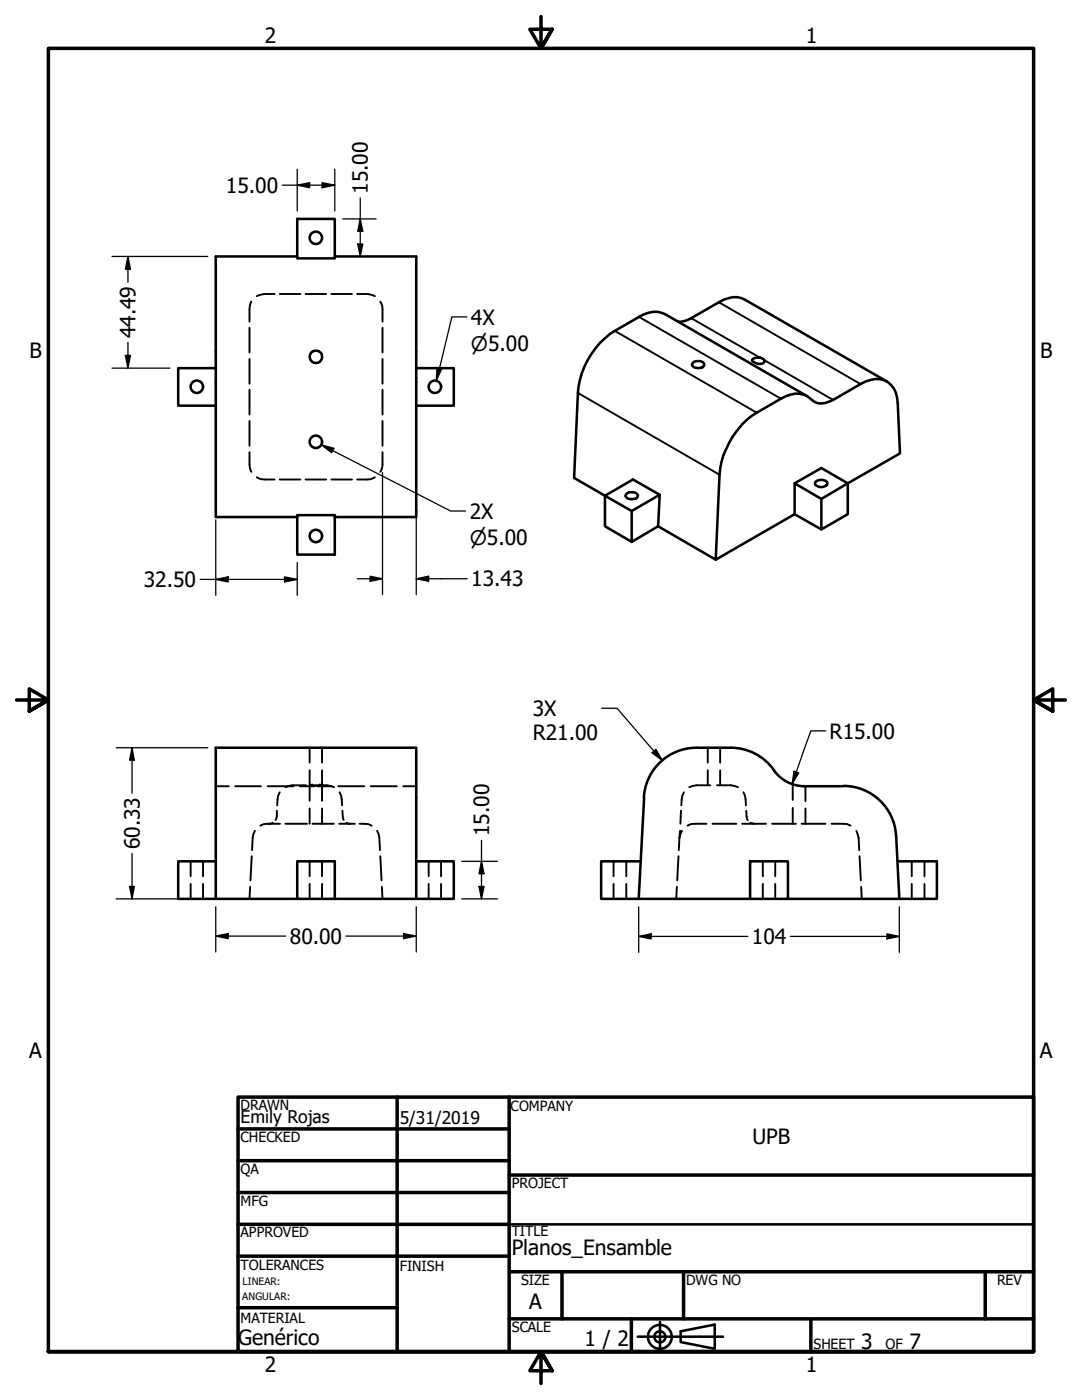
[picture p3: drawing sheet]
<svg xmlns="http://www.w3.org/2000/svg" width="216mm" height="279mm" viewBox="0 0 216 279" stroke-linecap="round" stroke-linejoin="round" font-family="sans-serif">
<!-- layer: Hidden (ANSI) -->
<g fill="none" stroke="#000" stroke-width=".38">
<path d="M54.8 58.7a5.7 5.7 0 0 0-3.6 .4M55.8 58.7h4.1M61 58.7h4.1M66.1 58.7h4.1M71.2 58.7a5.7 5.7 0 0 1 3.6 .4M49.8 65.4v5M49.8 71.6v5M49.8 77.8v4.9M50.2 60.2a5.9 5.9 0 0 0-.4 4M75.9 60.2l.4 .8v3.2M76.3 65.4v5M76.3 71.6v5"/>
<path d="M76.3 77.8v4.9M49.8 90.2a5.8 5.8 0 0 0 .4 4M49.8 84v5M51.2 95.2l.9 .4 2.7 .1M55.8 95.7h4.1M61 95.7h4.1M66.1 95.7h4.1M74.8 95.2l-.8 .4-2.8 .1M76.3 90.2v3.1l-.4 .9M76.3 84v5M43.1 156.9h2.6M46.9 156.9h5.2"/>
<path d="M53.4 156.9h5.1M55.8 158.1l-.3 .7-.2 1.9M59.8 156.9h3.1M61.1 156.7h-2.7l-1.4 .4M61.8 149.2v3M61.8 153.7v3M61.8 156.8v3M62.4 156.6l-.6 .2 .6 .1M62.5 156.7h2.7l1.5 .4M63.2 156.9h3M63.7 156.6l.6 .1v.1l-.7 .1M64.3 149.2v3"/>
<path d="M64.3 153.7v3M64.3 156.8v3M67.5 156.9h5.2M67.8 158.1l.3 .7 .2 1.9M74 156.9h5.2M80.5 156.9h2.6M136.5 158.1l-.4 .7-.1 1.9M141.2 149.2v3M141.2 153.7v3M141.7 156.7h-2.7l-1.5 .4M143.1 156.7h2.7l1.5 .4M143.7 149.2v3"/>
<path d="M143.7 153.7v3M148.3 158.1l.4 .7 .1 1.9M158.2 156.5v3.1M160.7 156.9v3M38 171.9v3M38 176.4v3M40.5 171.9v3M40.5 176.4v3M49.9 177l-.1 2.4M50.2 170.9l-.2 4.8M50.9 165.8l-.5 1.4-.1 2.5M53.5 164.4l-.9 .1-.7 .3"/>
<path d="M53.6 164.4h2.3M54.4 164.2l-.7 .2M55.2 161.8v1.1l-.2 .7M57 164.4h4.3M61.8 161.4v3M61.8 171.9v3M61.8 176.4v3M62.4 164.4h4.2M64.3 161.4v3M64.3 171.9v3M64.3 176.4v3M67.7 164.4h3.1"/>
<path d="M68.3 161.8l.3 1.8M69.2 164.2l.6 .2M71.8 164.4l1.7 .1 .7 .3M75.2 165.8l.5 1.4 .1 2.5M75.9 170.9l.2 4.8M76.2 177l.1 2.4M85.5 171.9v3M85.5 176.4v3M88 171.9v3M88 176.4v3M122.4 171.9v3M122.4 176.4v3"/>
<path d="M125 171.9v3M125 176.4v3M135.1 177l-.2 2.4M135.4 170.9l-.3 4.8M135.6 167.2l-.2 2.5M135.7 165.8l-.1 1.4M135.9 161.8l-.1 2.6M136.1 165.8l-.5 1.4M141 164.4l-3.1 .1-.7 .3M142.2 164.4h4.7M148.1 164.4h4.7M148.9 161.8a3.1 3.1 0 0 0 .3 1.9"/>
<path d="M149.7 164.2l.8 .2M152.2 171.9v3M152.2 176.4v3M154.1 164.4h4.7M154.7 171.9v3M154.7 176.4v3M158.2 161.2v3.2M160 164.4h4.7M160.7 161.4v3M165.9 164.4l3.1 .1 .7 .3M170.9 165.8l.4 1.4 .1 2.5M171.5 170.9l.3 4.8"/>
<path d="M171.8 177l.2 2.4M181.9 171.9v3M181.9 176.4v3M184.5 171.9v3M184.5 176.4v3"/>
</g>
<!-- layer: Visible (ANSI) -->
<g fill="none" stroke="#000" stroke-width=".51">
<path d="M59.3 51.2h-16.2v52h16.2M59.3 43.7h7.5v7.9h-7.5zM66.8 51.2h16.3v52h-16.3M43.1 73.5h-7.5v7.5h7.5M62.4 70.1a1.25 1.25 0 0 0-.3 1.9 1.25 1.25 0 0 0 1.9 0 1.25 1.25 0 0 0-.4-1.9M62.4 70.1a1.24 1.24 0 0 1 1.2 0M83.1 73.5h7.5v7.5h-7.5M135.3 64.2a4.5 4.5 0 0 0 2.6-.7l5.5-3.2a5 5 0 0 1 5.3-.5l28.3 16.3M138.2 72.5a1.69 1.69 0 0 1 2.3 0v.3a.97 .97 0 0 1-1.2 .7 1.1 1.1 0 0 1-1.3-.7zM150.2 71.6a1.59 1.59 0 0 1 2.4 .5 1.48 1.48 0 0 1-2.2 .2l-.3-.4zM161 79.1l-28.2-16.4a5.1 5.1 0 0 0-5.3 .5l-4.8 2.8a16.2 16.2 0 0 0-7.4 12.4l-.7 17 11.4 6.6M124.9 98.7a1.58 1.58 0 0 1 2.4 .2 1.5 1.5 0 0 1-2.5 0z"/>
<path d="M131.6 98.7l-5.3-3-5.6 3.2v6.1l5.3 3.1M158.6 96.5l5.3-3.1 5.3 3.1v6.1l-5.3 3.1M162.7 96.2a1.77 1.77 0 0 1 2.3 0l.1 .3a1.21 1.21 0 0 1-1.2 .7 1.23 1.23 0 0 1-1.3-.7zM163.9 99.6l-5.3-3.1v6.1M59.3 102.8h7.5v7.9h-7.5zM126 102l5.6-3.3-.3 6.3-5.3 3.1zM158.6 102.6l5.3 3.1v-6.1l15.7-9.1-.5-10a4.5 4.5 0 0 0-3.5-4.8 6.5 6.5 0 0 0-3.9 .9l-5.5 3.2a4 4 0 0 1-3.8 .3 4.9 4.9 0 0 0-6.6-.5l-4.8 2.8a16.3 16.3 0 0 0-7.4 12.3l-.8 17-11.5-6.7M158.6 102.6l-15.8 9.1M128.5 159.2l-1.1 20.2M154.4 153.7a7.5 7.5 0 0 0 6.2 3.2M154.4 153.7a10.5 10.5 0 0 0-8.6-4.5h-6.8a10.5 10.5 0 0 0-10.5 10M160.5 156.9h7.8"/>
<path d="M168.3 156.8a10.5 10.5 0 0 1 10.5 10M43.1 171.9h-7.5v7.5h7.5M59.3 179.4h-16.2v-30.2h40v30.2h-16.3M59.3 171.9h7.5v7.5h-7.5zM83.1 171.9h7.5v7.5h-7.5M127.4 179.4h22.3M127.8 171.9h-7.8v7.5h7.4M149.7 171.9h7.5v7.5h-7.5zM178.8 166.8l.7 12.6h-22.3M179.1 171.9h7.8v7.5h-7.4"/>
<circle cx="63" cy="47.5" r="1.24"/>
<circle cx="39.3" cy="77.2" r="1.24"/>
<circle cx="86.8" cy="77.2" r="1.24"/>
<circle cx="63" cy="88.2" r="1.24"/>
<circle cx="63" cy="107" r="1.24"/>
</g>
<!-- layer: Visible Narrow (ANSI) -->
<path d="M115.3 78.4l28.3 16.3M122.7 66l28.3 16.4M127.5 63.2l28.3 16.4M137.9 63.5l13.7 7.9M143.4 60.3l28.3 16.3M152.5 71.9l13.7 7.9" fill="none" stroke="#000" stroke-width=".38"/>
<!-- layer: Border (ANSI) -->
<g fill="none" stroke="#000" stroke-width=".7">
<path d="M107.9 3.3v6.4l-2.2-3.9h4.5l-2.3 3.9 2.3-3.9M3.3 139.7h6.4l-3.9-2.2v4.4l3.9-2.2-3.9 2.2M212.6 139.7h-6.4l3.9-2.2v4.4l-3.9-2.2 3.9 2.2M47.5 218.9h158.7v50.8h-158.7zM79.2 218.9v50.8M101.6 218.9v50.8M47.5 225.3h54.1M47.5 231.6h54.1M47.5 238h54.1M101.6 234.5h104.6M47.5 244.3h54.1M47.5 250.7h54.1"/>
<path d="M101.6 253.8h104.6M112.1 253.8v9.4M136.4 253.8v9.4M196.6 253.8v9.4M9.7 269.7v-260h196.5v260h-196.5h196.5M47.5 261h31.7M101.6 263.2h104.6M110.2 273.6l-2.3-3.9 2.3 3.9h-4.5l2.2-3.9v6.4M126 263.2v6.5M161.8 263.2v6.5"/>
</g>
<!-- layer: Title (ANSI) -->
<g fill="none" stroke="#000" stroke-width=".51">
<path d="M101.6 244.3h104.6M127.3 266.8h17M131.7 263.8v5.6M135.8 265.7l6.8-1.3v4.8l-6.8-1.4z"/>
<circle cx="131.7" cy="266.8" r="2.38"/>
<circle cx="131.7" cy="266.8" r="1.11"/>
</g>
<!-- layer: Dimension (ANSI) -->
<g fill="none" stroke="#000" stroke-width=".25">
<path d="M56.3 37h10.5M59.3 37l2.5-.6v1.1zM59.3 33.8v8.3M64.3 36.4l2.5 .6-2.5 .5zM66.8 33.8v8.3M71.9 39.5v11.7M22.4 51.2h19.1M25.5 51.2l.5 2.5h-1zM25.5 51.2v5.1M68.4 43.7h6.7M71.4 48.7h1l-.5 2.5zM71.9 43.7l.5 2.5h-1z"/>
<path d="M22.4 73.5h11.5M25 70.9h1l-.5 2.6zM25.5 68.3v5.2M87.2 73.4l.9 .3-1 2.2zM93.2 63.2h-3l-3.1 12.7M64.1 88.8l2.5 .7-.4 .9zM64.1 88.8l25.8 13.2h3M76.3 94.3v24.4M83.1 93.2v25.5M39.9 115.6h19.4M43.1 115.6l2.4-.5v1zM43.1 103.8v15"/>
<path d="M56.8 115.1l2.5 .5-2.5 .5zM59.3 112.3v6.5M71.3 115.5h5M73.9 115l2.4 .5-2.4 .5zM83.1 115.5l2.4-.5v1zM83.1 115.5h10.1M23.2 149.2h18.3M26.4 149.2l.4 2.5h-1zM26.4 149.2v9.1M120.1 141.4h3l9 10.4M130.1 150.2l.8-.7 1.2 2.3zM158.4 153.9l1 .3-1.3 2.3z"/>
<path d="M164.8 145.9h-3l-3.7 10.6M23.2 179.4h18.3M25.8 176.9h1l-.4 2.5zM26.4 170.3v9.1M92.1 171.9h7.2M92.1 179.4h7.2M95.6 176.9h1l-.5 2.5zM96.1 171.9l.5 2.5h-1zM96.1 167.7v11.7M43.1 186.8l2.4-.5v1zM43.1 181v9M43.1 186.8h13.9"/>
<path d="M69 186.8h14.1M80.5 186.3l2.6 .5-2.6 .5zM83.1 181v9M127.4 186.9l2.5-.5v1zM127.4 186.9h21.8M127.4 181v9.1M157.7 186.9h21.8M177 186.4l2.5 .5-2.5 .5zM179.5 181v9.1"/>
</g>
<g fill="#000">
<path d="M59.3 37l2.5-.6v1.1z" fill-rule="evenodd"/>
<path d="M64.3 36.4l2.5 .6-2.5 .5z" fill-rule="evenodd"/>
<path d="M25.5 51.2l.5 2.5h-1z" fill-rule="evenodd"/>
<path d="M71.4 48.7h1l-.5 2.5z" fill-rule="evenodd"/>
<path d="M71.9 43.7l.5 2.5h-1z" fill-rule="evenodd"/>
<path d="M25 70.9h1l-.5 2.6z" fill-rule="evenodd"/>
<path d="M87.2 73.4l.9 .3-1 2.2z" fill-rule="evenodd"/>
<path d="M64.1 88.8l2.5 .7-.4 .9z" fill-rule="evenodd"/>
<path d="M43.1 115.6l2.4-.5v1z" fill-rule="evenodd"/>
<path d="M56.8 115.1l2.5 .5-2.5 .5z" fill-rule="evenodd"/>
<path d="M73.9 115l2.4 .5-2.4 .5z" fill-rule="evenodd"/>
<path d="M83.1 115.5l2.4-.5v1z" fill-rule="evenodd"/>
<path d="M26.4 149.2l.4 2.5h-1z" fill-rule="evenodd"/>
<path d="M130.1 150.2l.8-.7 1.2 2.3z" fill-rule="evenodd"/>
<path d="M158.4 153.9l1 .3-1.3 2.3z" fill-rule="evenodd"/>
<path d="M25.8 176.9h1l-.4 2.5z" fill-rule="evenodd"/>
<path d="M95.6 176.9h1l-.5 2.5z" fill-rule="evenodd"/>
<path d="M96.1 171.9l.5 2.5h-1z" fill-rule="evenodd"/>
<path d="M43.1 186.8l2.4-.5v1z" fill-rule="evenodd"/>
<path d="M80.5 186.3l2.6 .5-2.6 .5z" fill-rule="evenodd"/>
<path d="M127.4 186.9l2.5-.5v1z" fill-rule="evenodd"/>
<path d="M177 186.4l2.5 .5-2.5 .5z" fill-rule="evenodd"/>
</g>
<g font-size="4.2">
<text x="52.8" y="8.6">2</text>
<text x="160.8" y="8.6">1</text>
<text x="45.1" y="38.5">15.00</text>
<text x="73.4" y="38.7" transform="rotate(-90 73.4 38.7)">15.00</text>
<text x="94" y="64.8">4X</text>
<text x="5.9" y="71.4">B</text>
<text x="27.1" y="67.5" transform="rotate(-90 27.1 67.5)">44.49</text>
<text x="207.6" y="71.4">B</text>
<text x="93.7" y="103.5">2X</text>
<text x="28.7" y="117.2">32.50</text>
<text x="94" y="117">13.43</text>
<text x="106.3" y="142.9">3X</text>
<text x="106.3" y="147.6">R21.00</text>
<text x="165.5" y="147.4">R15.00</text>
<text x="97.6" y="166.9" transform="rotate(-90 97.6 166.9)">15.00</text>
<text x="27.9" y="169.5" transform="rotate(-90 27.9 169.5)">60.33</text>
<text x="57.8" y="188.3">80.00</text>
<text x="150" y="188.4">104</text>
<text x="5.8" y="211.1">A</text>
<text x="207.5" y="211.1">A</text>
<text x="150.2" y="228.2">UPB</text>
<text x="102.1" y="250.4">Planos_Ensamble</text>
<text x="105.6" y="261.3">A</text>
<text x="47.5" y="268.5">Genérico</text>
<text x="116.6" y="268.6">1 / 2</text>
<text x="171.8" y="269.2">3</text>
<text x="181.5" y="269.2">7</text>
<text x="52.8" y="273.8">2</text>
<text x="160.8" y="273.8">1</text>
</g>
<g font-size="4">
<text x="94" y="70">⌀5.00</text>
<text x="93.7" y="108.8">⌀5.00</text>
</g>
<g font-size="3.5">
<text x="48" y="224.1">Emily Rojas</text>
<text x="79.8" y="224.2">5/31/2019</text>
</g>
<g font-size="2.8">
<text x="48" y="221.5">DRAWN</text>
<text x="101.9" y="221.7">COMPANY</text>
<text x="48" y="227.9">CHECKED</text>
<text x="48" y="234.3">QA</text>
<text x="102.1" y="237.1">PROJECT</text>
<text x="48" y="240.6">MFG</text>
<text x="48" y="247">APPROVED</text>
<text x="102.1" y="246.7">TITLE</text>
<text x="48" y="253.4">TOLERANCES</text>
<text x="79.8" y="253.6">FINISH</text>
<text x="104" y="256.4">SIZE</text>
<text x="136.9" y="256.4">DWG NO</text>
<text x="198.9" y="256.3">REV</text>
<text x="48" y="264.1">MATERIAL</text>
<text x="102.1" y="265.8">SCALE</text>
<text x="162.3" y="269.2">SHEET</text>
<text x="176.7" y="269.2">OF</text>
</g>
<g font-size="2">
<text x="48.4" y="256.5">LINEAR:</text>
<text x="48.3" y="259.5">ANGULAR:</text>
</g>
</svg>
